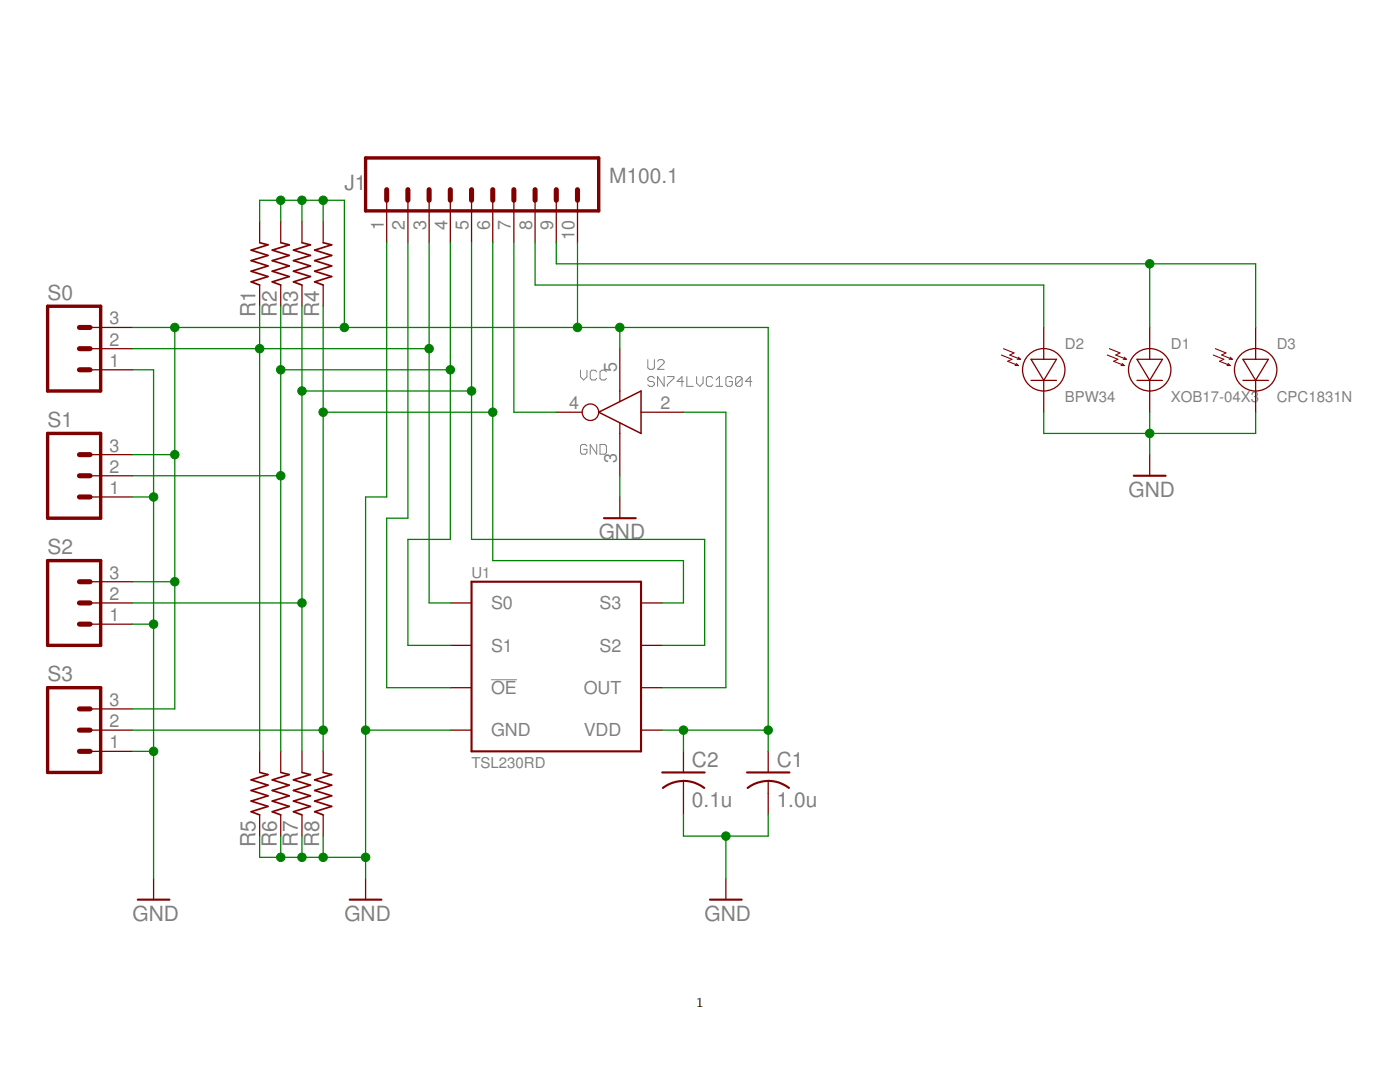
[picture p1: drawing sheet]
<svg xmlns="http://www.w3.org/2000/svg" width="279mm" height="216mm" viewBox="0 0 279 216" stroke-linecap="round" stroke-linejoin="round" font-family="sans-serif">
<g fill="none" stroke="#808080" stroke-width=".2">
<path d="M115.8 73.9v1.3l.7 .6 .6-.6v-1.3M119.1 74.2l-.3-.3h-.7l-.3 .3v1.3l.3 .3h.7l.3-.3M121 74.2l-.3-.3h-.6l-.4 .3v1.3l.4 .3h.6l.3-.3M129.3 71.8v1.6l.3 .3h.7l.3-.3v-1.6M130.6 75.5l-.3-.4h-.7l-.3 .4v.3l.3 .3h.7l.3 .4v.3l-.3 .3h-.7l-.3-.3M131.2 72.1l.4-.3h.6l.3 .3v.3l-1.3 1.3h1.3M132.5 75.1v2l-1.3-2v2M133.2 75.1h1.3v.4l-1.3 1.3v.3M136.4 76.1h-1.3l1-1v2M137.1 75.1v2h1.3M139 75.1v1.4l.7 .6 .6-.6v-1.4M142.3 75.5l-.4-.4h-.6l-.3 .4v1.3l.3 .3h.6l.4-.3"/>
<path d="M142.9 77.1h1.3M142.9 75.8l.7-.7v2M146.2 75.5l-.4-.4h-.6l-.3 .4v1.3l.3 .3h.6l.4-.3v-.7h-.7M148.1 75.5l-.3-.4h-.7l-.3 .4v1.3M148.1 75.5v1.3l-.3 .3h-.7l-.3-.3M148.1 75.5l-1.3 1.3M150.1 76.1h-1.3l.9-1v2M117.1 89l-.3-.3h-.6l-.4 .3v1.3l.4 .3h.6l.3-.3v-.6h-.6M119.1 88.7v1.9l-1.3-1.9v1.9M119.7 88.7h1l.3 .3v1.3l-.3 .3h-1zM98 135.6h5.2"/>
</g>
<path d="M226.3 94.9h6.3M94.1 116.1h33.8v33.8h-33.8zM120.5 103.4h6.4M132.2 154.1h8.4M132.3 157.2a6.7 6.7 0 0 1 8.2 0M149.1 154.1h8.4M149.2 157.2a6.7 6.7 0 0 1 8.3 0M27.5 179.5h6.3M69.8 179.5h6.3M141.7 179.5h6.3" fill="none" stroke="#800000" stroke-width=".42"/>
<g fill="none" stroke="#800000" stroke-width=".25">
<path d="M77.2 40v8.4M81.4 40v8.4M85.6 40v8.4M89.9 40v8.4M94.1 40v8.4M98.3 40v8.4M102.6 40v8.4M106.8 40v8.4M111 40v8.4M115.3 40v8.4M51.8 44.2v4.2M51.8 56.9v4.2"/>
<path d="M56 44.2v4.2M56 56.9v4.2M60.3 44.2v4.2M60.3 56.9v4.2M64.5 44.2v4.2M64.5 56.9v4.2M18 73.8h8.4M18 69.6h8.4M18 65.3h8.4M123.7 69.6v10.5M205.8 71.7h5l-2.5 4.2zM205.8 75.9h5"/>
<path d="M208.3 65.3v6.4M208.3 75.9v6.4M226.9 71.7h5.1l-2.6 4.2zM226.9 75.9h5.1M229.4 65.3v6.4M229.4 75.9v6.4M248.1 71.7h5l-2.5 4.2zM248.1 75.9h5M250.6 65.3v6.4M250.6 75.9v6.4M18 99.2h8.4M18 94.9h8.4"/>
<path d="M18 90.7h8.4M111 82.3h5.2M123.7 84.4v10.5M123.7 99.2v4.2M127.9 82.3h8.5M229.4 90.7v4.2M18 116.1h8.4M18 120.3h8.4M18 124.5h8.4M89.9 120.3h4.2M89.9 128.8h4.2M89.9 137.2h4.2"/>
<path d="M127.9 120.3h4.3M127.9 128.8h4.3M127.9 137.2h4.3M18 145.7h8.4M18 149.9h8.4M18 141.5h8.4M51.8 149.9v4.2M56 149.9v4.2M60.3 149.9v4.2M64.5 149.9v4.2M89.9 145.7h4.2M127.9 145.7h4.3"/>
<path d="M136.4 149.9v4.2M136.4 155.8v6.8M153.3 149.9v4.2M153.3 155.8v6.8M30.6 175.3v4.2M51.8 162.6v4.2M56 162.6v4.2M60.3 162.6v4.2M64.5 162.6v4.2M73 175.3v4.2M144.9 175.3v4.2"/>
<circle cx="208.3" cy="73.8" r="4.2"/>
<circle cx="229.4" cy="73.8" r="4.2"/>
<circle cx="250.6" cy="73.8" r="4.2"/>
<circle cx="117.8" cy="82.3" r="1.65"/>
</g>
<path d="M73 31.5h46.5v10.6h-46.5zM9.5 61.1h10.6v16.9h-10.6zM9.5 86.5h10.6v16.9h-10.6zM9.5 111.9h10.6v16.9h-10.6zM9.5 137.2h10.6v16.9h-10.6z" fill="none" stroke="#800000" stroke-width=".68"/>
<g fill="none" stroke="#800000" stroke-width="1">
<path d="M77.2 37.8v2.2M81.4 37.8v2.2M85.6 37.8v2.2M89.9 37.8v2.2M94.1 37.8v2.2M98.3 37.8v2.2M102.6 37.8v2.2M106.8 37.8v2.2M111 37.8v2.2M115.3 37.8v2.2M15.9 65.3h2.1M15.9 69.6h2.1"/>
<path d="M15.9 73.8h2.1M15.9 90.7h2.1M15.9 94.9h2.1M15.9 99.2h2.1M15.9 116.1h2.1M15.9 120.3h2.1M15.9 124.5h2.1M15.9 141.5h2.1M15.9 145.7h2.1M15.9 149.9h2.1"/>
</g>
<g fill="none" stroke="#800000" stroke-width=".21">
<path d="M199.8 70.8l2.2 .9-.9 .4 2.1 .8M200.3 69.6l2.1 .8-.9 .4 2.1 .9M202.6 72.9h.6M202.8 72.5l.4 .4M203 71.7h.6M203.2 71.3l.4 .4M221 70.8l2.1 .9-.9 .4 2.2 .8M221.4 69.6l2.1 .8-.8 .4 2.1 .9M223.7 72.9h.7M223.9 72.5l.5 .4M224.2 71.7h.6M224.4 71.3l.4 .4"/>
<path d="M242.1 70.8l2.1 .9-.8 .4 2.1 .8M242.5 69.6l2.2 .8-.9 .4 2.1 .9M244.9 72.9h.6M245.1 72.5l.4 .4M245.3 71.7h.6M245.5 71.3l.4 .4"/>
</g>
<path d="M119.5 82.3l8.4-4.3v8.5z" fill="none" stroke="#800000" stroke-width=".3"/>
<path d="M51.8 48.4l1.7 .5-3.4 1 3.4 1.1-3.4 1 3.4 1.1-3.4 1 3.4 1.1-3.4 1 1.7 .7M56 48.4l1.7 .5-3.4 1 3.4 1.1-3.4 1 3.4 1.1-3.4 1 3.4 1.1-3.4 1 1.7 .7M60.3 48.4l1.7 .5-3.4 1 3.4 1.1-3.4 1 3.4 1.1-3.4 1 3.4 1.1-3.4 1 1.7 .7M64.5 48.4l1.7 .5-3.4 1 3.4 1.1-3.4 1 3.4 1.1-3.4 1 3.4 1.1-3.4 1 1.7 .7M51.8 154.1l1.7 .5-3.4 1 3.4 1.1-3.4 1 3.4 1.1-3.4 1.1 3.4 1-3.4 1.1 1.7 .6M56 154.1l1.7 .5-3.4 1 3.4 1.1-3.4 1 3.4 1.1-3.4 1.1 3.4 1-3.4 1.1 1.7 .6M60.3 154.1l1.7 .5-3.4 1 3.4 1.1-3.4 1 3.4 1.1-3.4 1.1 3.4 1-3.4 1.1 1.7 .6M64.5 154.1l1.7 .5-3.4 1 3.4 1.1-3.4 1 3.4 1.1-3.4 1.1 3.4 1-3.4 1.1 1.7 .6" fill="none" stroke="#800000" stroke-width=".34"/>
<g fill="none" stroke="#008000" stroke-width=".25">
<path d="M56 40v4.2M60.3 40v4.2M64.5 40v4.2M51.8 44.2v-4.2h16.9v25.3M77.2 48.4v50.8h-4.2v76.1M81.4 48.4v55h-4.2v33.8h12.7M85.6 48.4v71.9h4.3M89.9 48.4v59.2h-8.5v21.2h8.5M94.1 48.4v59.2h46.5v21.2h-8.4M98.3 48.4v63.5h38.1v8.4h-4.2M102.6 48.4v33.9h8.4M106.8 48.4v8.5h101.5v8.4"/>
<path d="M111 48.4v4.2h139.6v12.7M115.3 48.4v16.9M229.4 52.6v12.7M26.4 65.3h126.9v84.6M26.4 73.8h4.2v101.5M26.4 69.6h59.2M34.9 65.3v76.2h-8.5M51.8 61.1v88.8M56 61.1v88.8M56 73.8h33.9M60.3 61.1v88.8M60.3 78h33.8"/>
<path d="M64.5 61.1v88.8M123.7 65.3v4.3M26.4 99.2h4.2M26.4 94.9h29.6M26.4 90.7h8.5M64.5 82.3h33.8M123.7 94.9v4.3M136.4 82.3h8.5v54.9h-12.7M208.3 82.3v4.2h42.3v-4.2M229.4 82.3v8.4M26.4 116.1h8.5M26.4 124.5h4.2"/>
<path d="M26.4 120.3h33.9M26.4 145.7h38.1M26.4 149.9h4.2M73 145.7h16.9M132.2 145.7h21.1M136.4 145.7v4.2M51.8 166.8v4.3h21.2M56 166.8v4.3M60.3 166.8v4.3M64.5 166.8v4.3M136.4 162.6v4.2h16.9v-4.2M144.9 166.8v8.5"/>
</g>
<g fill="#008000" stroke="#008000" stroke-width=".2">
<circle cx="144.9" cy="166.8" r=".85"/>
<circle cx="73" cy="145.7" r=".85"/>
<circle cx="73" cy="171.1" r=".85"/>
<circle cx="56" cy="171.1" r=".85"/>
<circle cx="60.3" cy="171.1" r=".85"/>
<circle cx="64.5" cy="171.1" r=".85"/>
<circle cx="30.6" cy="99.2" r=".85"/>
<circle cx="30.6" cy="124.5" r=".85"/>
<circle cx="30.6" cy="149.9" r=".85"/>
<circle cx="229.4" cy="86.5" r=".85"/>
<circle cx="85.6" cy="69.6" r=".85"/>
<circle cx="51.8" cy="69.6" r=".85"/>
<circle cx="89.9" cy="73.8" r=".85"/>
<circle cx="56" cy="73.8" r=".85"/>
<circle cx="56" cy="94.9" r=".85"/>
<circle cx="94.1" cy="78" r=".85"/>
<circle cx="60.3" cy="78" r=".85"/>
<circle cx="60.3" cy="120.3" r=".85"/>
<circle cx="98.3" cy="82.3" r=".85"/>
<circle cx="64.5" cy="82.3" r=".85"/>
<circle cx="64.5" cy="145.7" r=".85"/>
<circle cx="34.9" cy="116.1" r=".85"/>
<circle cx="34.9" cy="90.7" r=".85"/>
<circle cx="34.9" cy="65.3" r=".85"/>
<circle cx="136.4" cy="145.7" r=".85"/>
<circle cx="153.3" cy="145.7" r=".85"/>
<circle cx="115.3" cy="65.3" r=".85"/>
<circle cx="123.7" cy="65.3" r=".85"/>
<circle cx="68.7" cy="65.3" r=".85"/>
<circle cx="64.5" cy="40" r=".85"/>
<circle cx="60.3" cy="40" r=".85"/>
<circle cx="56" cy="40" r=".85"/>
<circle cx="229.4" cy="52.6" r=".85"/>
</g>
<g font-size="4.2" fill="#808080">
<text x="68.7" y="37.9">J1</text>
<text x="121.6" y="36.6">M100.1</text>
<text x="9.5" y="59.8">S0</text>
<text x="51" y="63.2" transform="rotate(-90 51 63.2)">R1</text>
<text x="55.2" y="63.2" transform="rotate(-90 55.2 63.2)">R2</text>
<text x="59.5" y="63.2" transform="rotate(-90 59.5 63.2)">R3</text>
<text x="63.7" y="63.2" transform="rotate(-90 63.7 63.2)">R4</text>
<text x="9.5" y="85.2">S1</text>
<text x="225.2" y="99.2">GND</text>
<text x="119.5" y="107.6">GND</text>
<text x="9.5" y="110.6">S2</text>
<text x="9.5" y="136">S3</text>
<text x="138.1" y="153.1">C2</text>
<text x="155" y="153.1">C1</text>
<text x="138.1" y="161.1">0.1u</text>
<text x="155" y="161.1">1.0u</text>
<text x="51" y="168.9" transform="rotate(-90 51 168.9)">R5</text>
<text x="55.2" y="168.9" transform="rotate(-90 55.2 168.9)">R6</text>
<text x="59.5" y="168.9" transform="rotate(-90 59.5 168.9)">R7</text>
<text x="63.7" y="168.9" transform="rotate(-90 63.7 168.9)">R8</text>
<text x="26.4" y="183.7">GND</text>
<text x="68.7" y="183.7">GND</text>
<text x="140.6" y="183.7">GND</text>
</g>
<g font-size="3.6" fill="#808080">
<text x="76.6" y="45.8" transform="rotate(-90 76.6 45.8)">1</text>
<text x="80.8" y="45.8" transform="rotate(-90 80.8 45.8)">2</text>
<text x="85" y="45.8" transform="rotate(-90 85 45.8)">3</text>
<text x="89.3" y="45.8" transform="rotate(-90 89.3 45.8)">4</text>
<text x="93.5" y="45.8" transform="rotate(-90 93.5 45.8)">5</text>
<text x="97.7" y="45.8" transform="rotate(-90 97.7 45.8)">6</text>
<text x="102" y="45.8" transform="rotate(-90 102 45.8)">7</text>
<text x="106.2" y="45.8" transform="rotate(-90 106.2 45.8)">8</text>
<text x="110.4" y="45.8" transform="rotate(-90 110.4 45.8)">9</text>
<text x="114.7" y="47.8" transform="rotate(-90 114.7 47.8)">10</text>
<text x="21.9" y="64.7">3</text>
<text x="21.9" y="69">2</text>
<text x="21.9" y="73.2">1</text>
<text x="123.1" y="74.1" transform="rotate(-90 123.1 74.1)">5</text>
<text x="113.6" y="81.7">4</text>
<text x="131.8" y="81.7">2</text>
<text x="21.9" y="94.3">2</text>
<text x="21.9" y="90.1">3</text>
<text x="123.1" y="92.4" transform="rotate(-90 123.1 92.4)">3</text>
<text x="21.9" y="98.6">1</text>
<text x="21.9" y="119.7">2</text>
<text x="21.9" y="115.5">3</text>
<text x="21.9" y="124">1</text>
<text x="98" y="121.6">S0</text>
<text x="119.7" y="121.6">S3</text>
<text x="98" y="130">S1</text>
<text x="119.7" y="130">S2</text>
<text x="21.9" y="140.9">3</text>
<text x="98" y="138.5">OE</text>
<text x="116.5" y="138.5">OUT</text>
<text x="21.9" y="149.3">1</text>
<text x="21.9" y="145.1">2</text>
<text x="98" y="147">GND</text>
<text x="116.5" y="147">VDD</text>
</g>
<g font-size="3" fill="#808080">
<text x="212.5" y="69.6">D2</text>
<text x="233.7" y="69.6">D1</text>
<text x="254.8" y="69.6">D3</text>
<text x="212.5" y="80.1">BPW34</text>
<text x="233.7" y="80.1">XOB17-04X3</text>
<text x="254.8" y="80.1">CPC1831N</text>
<text x="94.1" y="115.2">U1</text>
<text x="94.1" y="153.3">TSL230RD</text>
</g>
<text font-size="2.7" x="139" y="200.9">1</text>
</svg>
